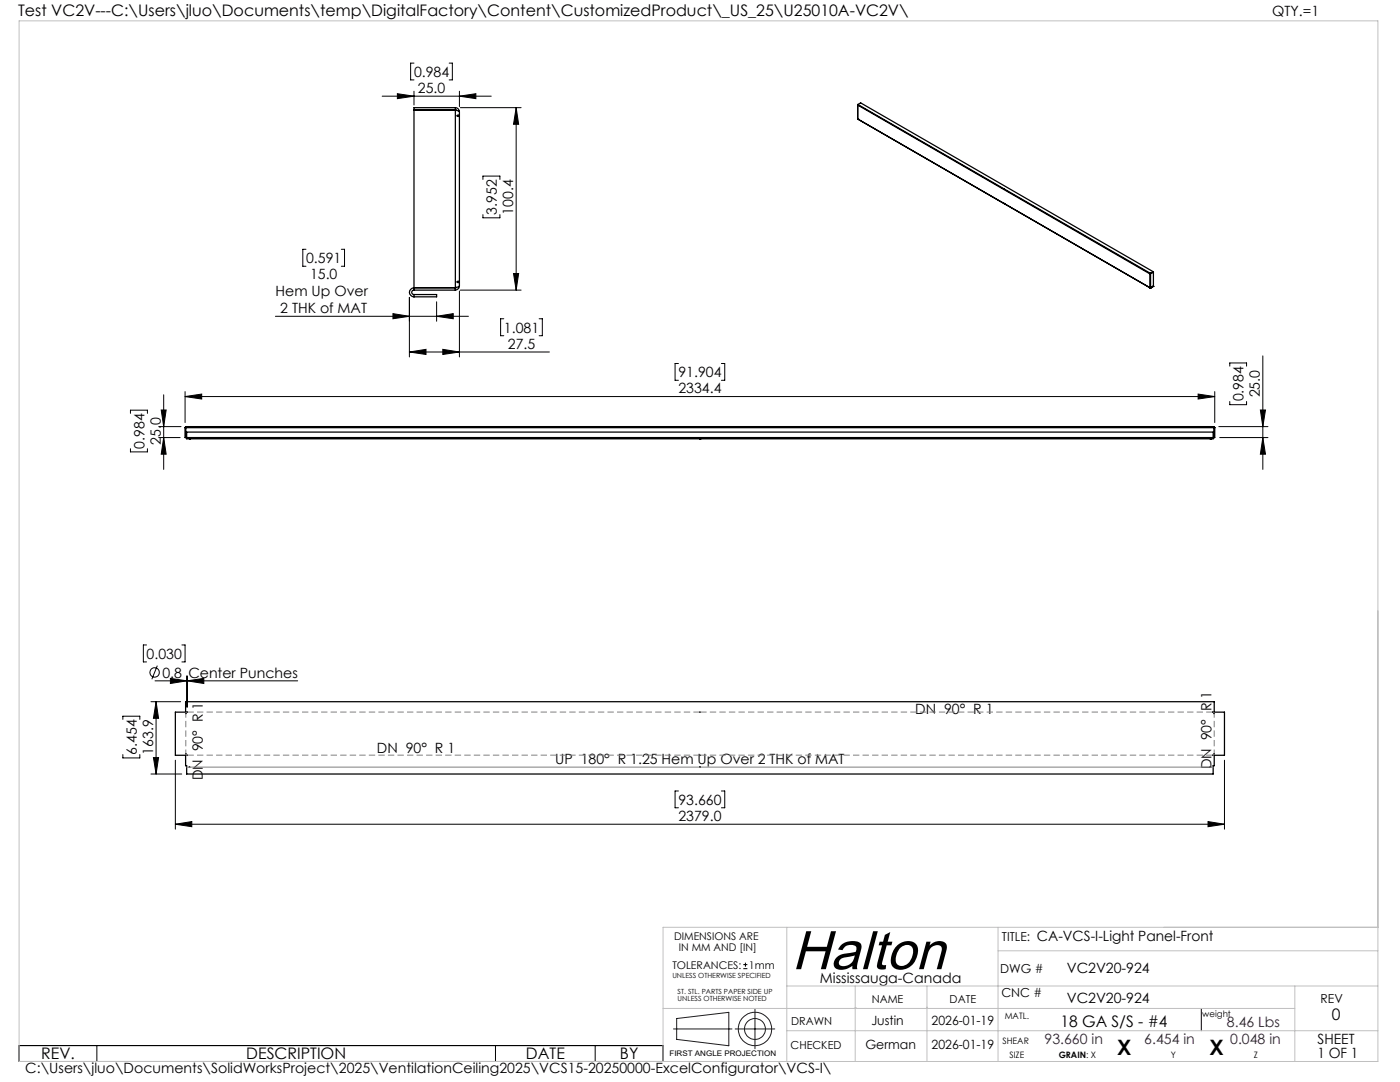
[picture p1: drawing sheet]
<svg xmlns="http://www.w3.org/2000/svg" width="279mm" height="216mm" viewBox="0 0 279 216" stroke-linecap="round" stroke-linejoin="round" font-family="sans-serif">
<g fill="none" stroke="#000" stroke-width=".25">
<path d="M82.6 21.9h8.3l.2 .1M82.6 21.9h8.3M90.9 21.9l.8 .4M90.9 21.5h.1a.88 .88 0 0 1 .7 .8M90.9 21.9h.1M90.9 21.5v36.4M90.9 21.5h-8.3v36.4M91.7 22.3v34.8M171.2 23.7v.1M171.2 23.6h.1M171.2 23.7h.1M171.2 20.9v.1"/>
<path d="M171.2 21h.1M171.2 23.7l58.3 33.7M171.2 20.9v2.8M171.2 21l58.3 33.6M171.2 20.9h.1M171.2 20.8v.2M171.2 20.8l58.4 33.7M171.2 20.8l.6-.3 58.4 33.7M171.2 20.8v.1M171.2 23.8h.1M171.2 23.8l29.1 16.8M200.3 37.7h.1"/>
<path d="M82.6 57.9a.44 .44 0 0 0-.4 .4 .44 .44 0 0 0 .4 .5M82.6 57.4h8.3M82.6 58.8v.4M82.6 57.9h8.3M82.6 58.8h4.5v.4h-4.5M90.9 57.4h.1M91.1 57.4h-8.5a.9 .9 0 0 0-.9 .9 .9 .9 0 0 0 .9 .9M91.7 57.1l-.8 .3M91.7 57.1v.1a.89 .89 0 0 1-.8 .7M200.3 40.6h.1M229.4 54.5h.1M229.4 57.4h.1"/>
<path d="M229.5 57.4h.1M229.5 54.6v2.8M229.5 54.7h.1M229.5 54.6h.1M229.6 54.5l-.1 .1M229.6 54.6h-.1M229.6 57.4h.1M229.6 54.5v2.9M229.6 54.6h.1M229.7 57.4h.1M229.8 57.3h.1M229.8 57.3v.1"/>
<path d="M230.1 57.2h.1M230.1 57.2l-.3 .2M230.2 57.1l-.1 .1M230.2 54.3l-.6 .3M230.2 54.3h.1M230.2 54.2l-.6 .3M230.2 54.2v.1M230.2 54.3v2.8l-.6 .3M36.9 85.3v2h205.5v-2M36.9 85.3h205.5M37 85.3h.1M37 85.3v2"/>
<path d="M37.1 85.3h-.1M37.1 85.1l-.1 .2M37.1 85.1l-.2 .2M37.1 85.1h205.1M37.3 86.2h204.8v1.4h-204.8zM37.3 85.2h.1M37.8 87.6h.1M37.9 87.6h.1M139.7 87.6h.1M139.7 85.2h.1M241.5 87.6h.1M241.6 87.6h.1"/>
<path d="M242 85.2h.1M242.2 85.1l.1 .2M242.2 85.1l.2 .2M242.3 85.3h.1M242.3 85.3v2M37.1 150.4h.1M37.1 142.4h.1M37 140h205.3v2.1h2.1v8.6h-2.1v2.1h-.2v1.6h-204.8v-1.6h-.3v-2.1h-2v-8.6h2zM37.4 150.7h.1M37.4 142.1h.1M37.8 153.1h.1M139.7 142.1h.1"/>
<path d="M139.7 150.7h.1M139.7 153.1h.1M241.5 153l.1 .1zM242.1 142.1h.1M242.1 150.7h.1M242.3 142.4h.1M242.3 150.4h.1"/>
<circle cx="91.4" cy="23.1" r=".18"/>
<circle cx="91.4" cy="56.3" r=".18"/>
</g>
<g fill="none" stroke="#000" stroke-width=".2">
<path d="M76.3 19.2h21.7M79.3 18.7l3.3 .5-3.3 .5zM82.6 12.6h-.6v3.3h.6M82.6 18.2v2.8M89.6 12.6h.7v3.3h-.7M91.7 19.2l3.3-.5v1zM91.7 18.2v3.1M91.9 21.5h12.1M96.4 35.8v-.7h3.4v.7M103 21.5l.5 3.3h-1zM103 21.5v36.4M61.1 49.7h-.7v3.4h.7"/>
<path d="M68.1 49.7h.7v3.4h-.7M81.7 59.3v11.9M91.7 58.1v13.1M91.9 57.9h12.1M96.4 42.8v.7h3.4v-.7M102.5 54.6h1l-.5 3.3zM32.7 78.8v14.9M36.9 79.1l3.4-.5v1zM36.9 78.1v6.2M36.9 79.1h205.5M55 63.1h38.5M78.4 62.6l3.3 .5-3.3 .5z"/>
<path d="M81.7 70.2l3.3-.5v1zM81.7 70.2h27.9M87.1 63.1l3.4-.5v1zM87.1 60.2v3.9M88.4 69.7l3.3 .5-3.3 .5zM100.5 63.6h-.6v3.4h.6M107.6 63.6h.6v3.4h-.6M135.4 72.5h-.7v3.4h.7M144 72.5h.6v3.4h-.6M239.1 78.6l3.3 .5-3.3 .5zM242.4 78.1v6.2M245.4 73.1v-.7h3.4v.7"/>
<path d="M252 71v22.7M26 82.5v-.7h3.4v.7M26 89.5v.7h3.4v-.7M31.7 87.3h4.2M31.7 85.1h4.4M32.2 81.8h1l-.5 3.3zM32.7 87.3l.5 3.3h-1zM243.2 85.1h9.8M243.4 87.3h9.6M245.4 80.1v.7h3.4v-.7M251.5 81.8h1.1l-.6 3.3zM252 87.3l.6 3.3h-1.1z"/>
<path d="M29.2 128.7h-.6v3.4h.6M30.9 135.9h28.5M31.4 132.8l-1.1 2.7M34 135.4l3.3 .5-3.3 .5zM36.3 128.7h.6v3.4h-.6M37.3 134.9v6.2M37.4 135.9l3.3-.5v1zM37.4 134.9v6.2M24.5 143.5v-.6h3.4v.6M24.5 150.6v.6h3.4v-.6M30.1 154.4h6.2M30.1 140h6"/>
<path d="M30.6 151.2h1l-.4 3.2zM31.2 140l.4 3.3h-1zM31.2 140v14.4M35 151.7v13.8M135.4 157.8h-.7v3.4h.7M144 157.8h.6v3.4h-.6M244.4 151.7v13.8M35 164.5l3.3-.6v1.1zM35 164.5h209.4M241.1 163.9l3.3 .6-3.3 .5zM148.3 193.3h.9M148.3 192.5h.9"/>
<path d="M148.8 192.1v.8M3.8 208.6h128.5v3.2h-128.5zM19.3 208.6v3.2M98.9 208.6v3.2M118.8 208.6v3.2M239.7 201.2v4.5"/>
<circle cx="30.8" cy="134.2" r=".94"/>
</g>
<g fill="none" stroke="#191924" stroke-width=".2">
<path d="M134.4 205.3h11.7M135 203.2l10.5-1.2v6.7l-10.5-1.3zM146.7 205.3h7.9M150.7 201.4v7.9"/>
<circle cx="150.7" cy="205.3" r="2.09"/>
<circle cx="150.7" cy="205.3" r="3.3"/>
</g>
<path d="M37.1 142.1v.2M37.1 150.4v.2M37.1 150.7h.2M37.3 142.1h-.2M37.4 150.7h102.3M139.7 142.1h-102.3M139.7 150.7h102.3M242 142.1h-102.3M242.1 150.7h.2M242.3 142.1h-.2M242.3 150.6v-.2M242.3 142.3v-.2" fill="none" stroke="#808080" stroke-width=".2" stroke-dasharray="1.3 .6" stroke-linecap="butt"/>
<path d="M37.1 142.4v8M242.3 150.4v-8" fill="none" stroke="#808080" stroke-width=".2" stroke-dasharray="1.3 .6" stroke-dashoffset=".5" stroke-linecap="butt"/>
<path d="M37.3 153.1h.5M37.9 153.1h203.6M241.6 153.1h.5" fill="none" stroke="#808080" stroke-width=".2"/>
<path d="M3.8 4.2h271.2v207.6h-271.2zM157 196.7h118M157 185v26.8M170.7 196.7v15.1M185 196.7v15.1M199.2 185v26.8M199.2 189.7h75.8M258.4 196.7v15.1M275 185h-142.7v26.8M132.3 201.2h126.1M157 205.7h118M170.7 201h.1" fill="none" stroke="#c0c0c0" stroke-width=".2"/>
<g fill="#000">
<path d="M91.7 19.2l3.3-.5v1zM79.3 18.7l3.3 .5-3.3 .5zM88.4 69.7l3.3 .5-3.3 .5zM81.7 70.2l3.3-.5v1z"/>
<path d="M36.9 79.1l3.4-.5v1zM239.1 78.6l3.3 .5-3.3 .5z"/>
<path d="M87.1 63.1l3.4-.5v1zM78.4 62.6l3.3 .5-3.3 .5z"/>
<path d="M32.7 87.3l.5 3.3h-1zM32.2 81.8h1l-.5 3.3zM252 87.3l.6 3.3h-1.1zM251.5 81.8h1.1l-.6 3.3z"/>
<path d="M30.6 151.2h1l-.4 3.2zM31.2 140l.4 3.3h-1zM102.5 54.6h1l-.5 3.3zM103 21.5l.5 3.3h-1z"/>
<path d="M35 164.5l3.3-.6v1.1zM241.1 163.9l3.3 .6-3.3 .5zM34 135.4l3.3 .5-3.3 .5zM37.4 135.9l3.3-.5v1z"/>
</g>
<text font-size="11" x="158" y="193.4">Halton</text>
<g font-size="4.2">
<text x="223" y="210.4">X</text>
<text x="241.4" y="210.4">X</text>
</g>
<g font-size="3.2">
<text x="3.6" y="3.3">Test VC2V---C:\Users\jluo\Documents\temp\DigitalFactory\Content\CustomizedProduct\_US_25\U25010A-VC2V\</text>
<text x="265.8" y="203.5">0</text>
<text x="211.6" y="204.9">18 GA S/S - #4</text>
<text x="8.2" y="211.4">REV.</text>
<text x="49.2" y="211.4">DESCRIPTION</text>
<text x="105" y="211.4">DATE</text>
<text x="123.7" y="211.4">BY</text>
</g>
<g font-size="2.8">
<text x="253.9" y="3.3">QTY.=1</text>
<text x="82.6" y="15.3">0.984</text>
<text x="83.4" y="18.6">25.0</text>
<text x="99.2" y="42.8" transform="rotate(-90 99.2 42.8)">3.952</text>
<text x="102.4" y="42.8" transform="rotate(-90 102.4 42.8)">100.4</text>
<text x="61.1" y="52.5">0.591</text>
<text x="55" y="59.1">Hem Up Over</text>
<text x="61.9" y="55.7">15.0</text>
<text x="55.9" y="62.5">2 THK of MAT</text>
<text x="100.6" y="66.4">1.081</text>
<text x="101.4" y="69.6">27.5</text>
<text x="135.4" y="75.2">91.904</text>
<text x="135.4" y="78.5">2334.4</text>
<text x="248.2" y="80.1" transform="rotate(-90 248.2 80.1)">0.984</text>
<text x="251.4" y="79.3" transform="rotate(-90 251.4 79.3)">25.0</text>
<text x="28.8" y="89.5" transform="rotate(-90 28.8 89.5)">0.984</text>
<text x="32.1" y="88.7" transform="rotate(-90 32.1 88.7)">25.0</text>
<text x="29.3" y="131.4">0.030</text>
<text x="32.4" y="135.2">0.8</text>
<text x="37.6" y="135.2">Center Punches</text>
<text x="182.7" y="142.4">DN 90° R 1</text>
<text x="27.3" y="150.6" transform="rotate(-90 27.3 150.6)">6.454</text>
<text x="30.5" y="150.6" transform="rotate(-90 30.5 150.6)">163.9</text>
<text x="40.5" y="155.7" transform="rotate(-90 40.5 155.7)">DN 90° R 1</text>
<text x="75.2" y="150.3">DN 90° R 1</text>
<text x="110.8" y="152.4">UP 180° R 1.25 Hem Up Over 2 THK of MAT</text>
<text x="241.8" y="153.5" transform="rotate(-90 241.8 153.5)">DN 90° R 1</text>
<text x="135.4" y="160.6">93.660</text>
<text x="135.4" y="163.8">2379.0</text>
<text x="206.9" y="187.8">CA-VCS-I-Light Panel-Front</text>
<text x="163.6" y="196.1">Mississauga-Canada</text>
<text x="212.9" y="194.1">VC2V20-924</text>
<text x="212.9" y="200.1">VC2V20-924</text>
<text x="263" y="208.3">SHEET</text>
<text x="5" y="214.1">C:\Users\jluo\Documents\SolidWorksProject\2025\VentilationCeiling2025\VCS15-20250000-ExcelConfigurator\VCS-I\</text>
<text x="262.9" y="211.1">1 OF 1</text>
</g>
<g font-size="2.8" fill="#400040">
<text x="208.5" y="208.3">93.660 in</text>
<text x="228.4" y="208.3">6.454 in</text>
<text x="244.9" y="204.9">8.46 Lbs</text>
<text x="245.5" y="208.3">0.048 in</text>
</g>
<g font-size="2.5">
<text x="200" y="187.8">TITLE:</text>
<text x="199.6" y="194.1">DWG #</text>
<text x="199.9" y="198.9">CNC #</text>
<text x="263.5" y="200.1">REV</text>
<text x="172.7" y="209.3">German</text>
<text x="173.9" y="204.6">Justin</text>
<text x="185.9" y="204.6">2026-01-19</text>
<text x="185.9" y="209.3">2026-01-19</text>
</g>
<g font-size="2.2">
<text x="174" y="200.1">NAME</text>
<text x="189.5" y="200.1">DATE</text>
<text x="157.8" y="209.3">CHECKED</text>
<text x="157.9" y="204.6">DRAWN</text>
</g>
<g font-size="2.1">
<text x="134.5" y="187.6">DIMENSIONS ARE</text>
<text x="135.5" y="189.7">IN MM AND [IN]</text>
<text x="134.2" y="193.3">TOLERANCES:</text>
<text x="149.5" y="193.3">1mm</text>
</g>
<g font-size="1.8">
<text x="200.5" y="203.3">MATL.</text>
<text x="240" y="202.8">weight</text>
<text x="200.1" y="208.3">SHEAR</text>
<text x="201.5" y="211.1">SIZE</text>
<text x="211.3" y="211.1">GRAIN: X</text>
<text x="233.7" y="211.1">Y</text>
<text x="250.2" y="211.1">Z</text>
</g>
<text font-size="1.5" x="133.6" y="210.7">FIRST ANGLE PROJECTION</text>
<g font-size="1.4">
<text x="134.2" y="195.1">UNLESS OTHERWISE SPECIFIED</text>
<text x="135.2" y="198.3">ST. STL. PARTS PAPER SIDE UP</text>
<text x="135.2" y="199.7">UNLESS OTHERWISE NOTED</text>
</g>
</svg>
